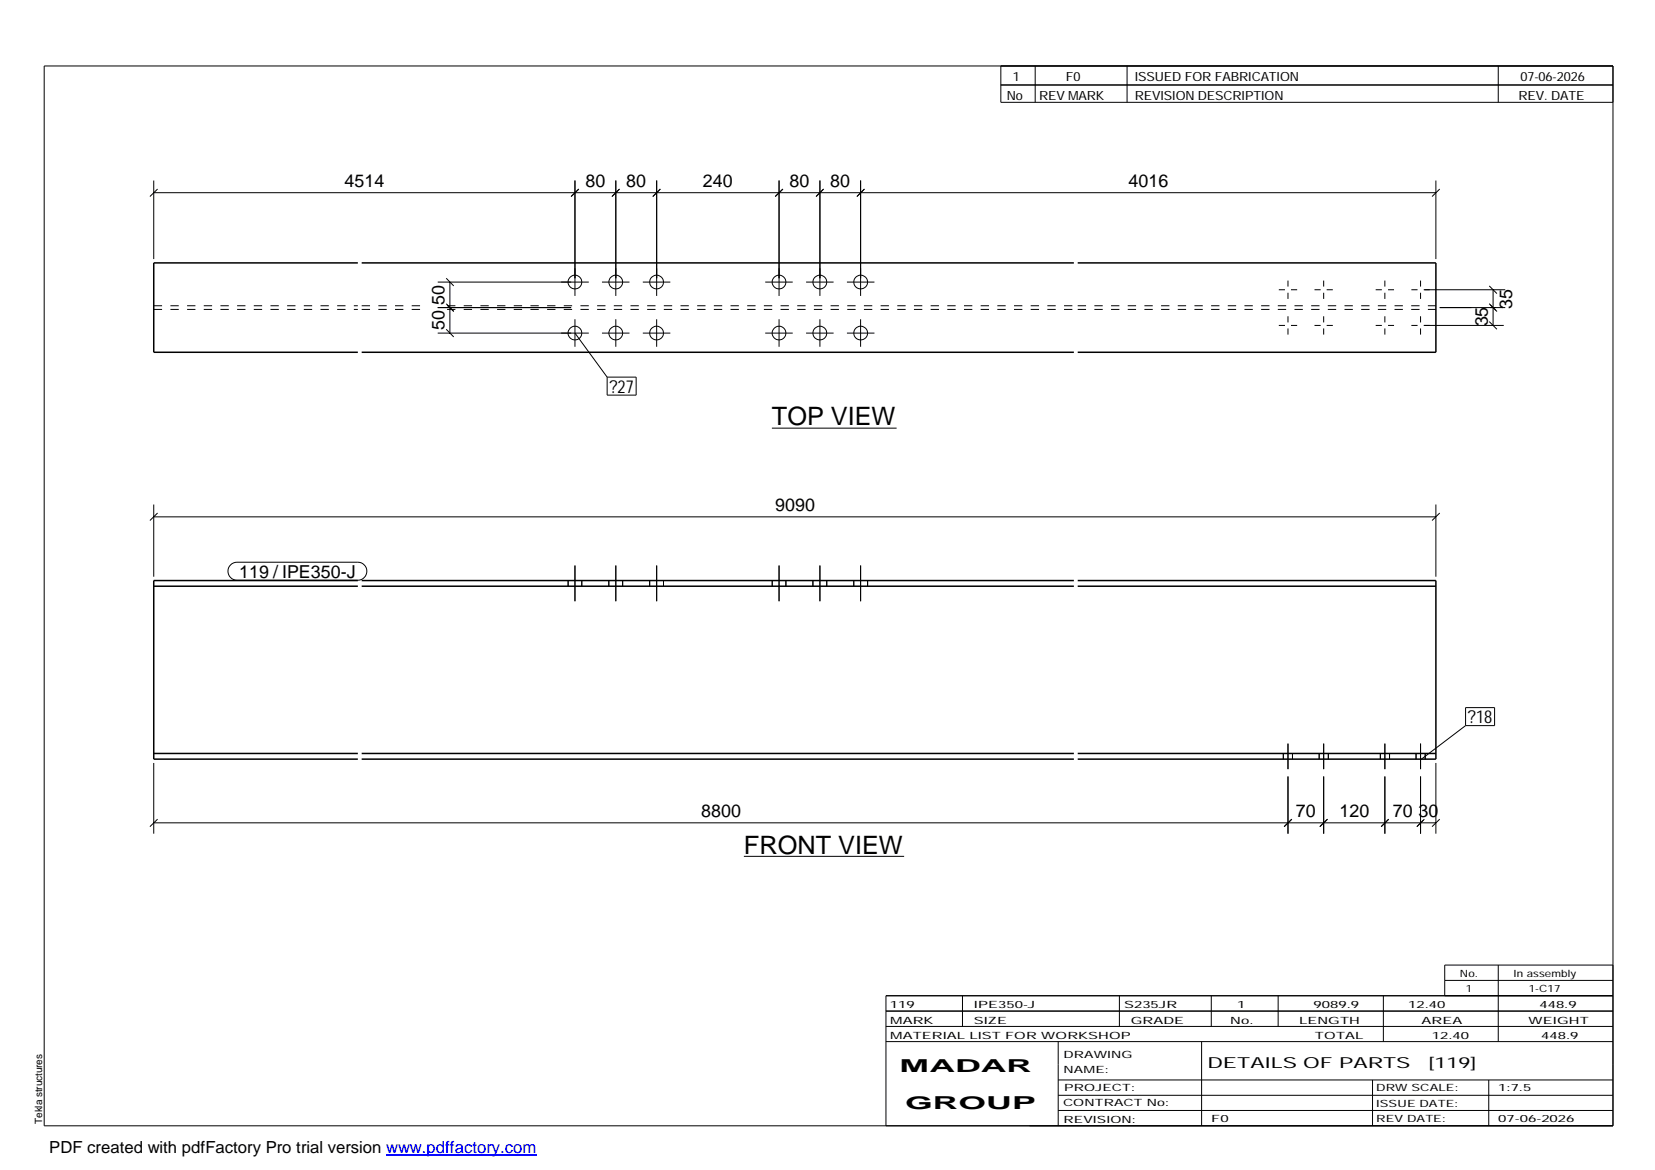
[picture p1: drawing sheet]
<svg xmlns="http://www.w3.org/2000/svg" width="420mm" height="297mm" viewBox="0 0 420 297" stroke-linecap="round" stroke-linejoin="round" font-family="sans-serif">
<g fill="none" stroke="#000" stroke-width=".25">
<path d="M11.2 16.7h398.3v269.1h-398.3zM254.1 16.7v9.3h155.4M262.8 16.7v9.3M286.1 16.7v9.3M380.4 16.7v9.3M254.1 21.6h155.4M39 45.8v20M39 48.9h325.5M40 48l-1.9 1.9M146 45.8v29.3M146.9 48l-1.9 1.9M156.3 45.8v29.3"/>
<path d="M157.3 48l-1.9 1.9M166.7 45.8v29.3M167.6 48l-1.9 1.9M197.8 45.8v29.3M198.8 48l-2 1.9M208.2 45.8v29.3M209.1 48l-1.9 1.9M218.5 45.8v29.3M219.5 48l-1.9 1.9M364.5 45.8v20M365.5 48l-1.9 1.9M111.1 71.6h38.4"/>
<path d="M111.1 78.1h33.9M113.3 77.1l1.9 2-1.7-1.7M113.3 70.6l1.9 2M114.2 71.6v13M152.8 71.6h7M163.2 71.6h7M194.3 71.6h7M204.6 71.6h7M215 71.6h7M324.7 73.6h1.5M327 71.2v1.6M327 74.3v1.6"/>
<path d="M327.7 73.6h1.6M333.7 73.6h1.6M336 71.2v1.6M336 74.3v1.6M336.8 73.6h1.6M349.2 73.6h1.6M351.6 71.2v1.6M351.6 74.3v1.6M352.4 73.6h1.5M358.3 73.6h1.6M360.6 71.2v1.6M360.6 74.3v1.6"/>
<path d="M361.4 73.6h20.7M365.5 78.1h16.6M378.1 77.1l1.9 2M378.1 72.6l1.9 1.9M379.1 73.6v9M111.1 84.6h38.4M113.3 83.6l1.9 1.9M146 81.1v6.9M146 84.6l8.1 11.1M152.8 84.6h7M154.1 95.7h7.4v4.6h-7.4zM156.3 81.1v6.9"/>
<path d="M163.2 84.6h7M166.7 81.1v6.9M194.3 84.6h7M197.8 81.1v6.9M204.6 84.6h7M208.2 81.1v6.9M215 84.6h7M218.5 81.1v6.9M324.7 82.6h1.5M327 80.3v1.6M327 83.4v1.5M327.7 82.6h1.6"/>
<path d="M333.7 82.6h1.6M336 80.3v1.6M336 83.4v1.5M336.8 82.6h1.6M349.2 82.6h1.6M351.6 80.3v1.6M351.6 83.4v1.5M352.4 82.6h1.5M358.3 82.6h1.6M360.6 80.3v1.6M360.6 83.4v1.5M361.4 82.6h20.4"/>
<path d="M378.1 81.6l1.9 2M196 108.7h31.6M39 131.2h325.5M39 128.1v18.3M40 130.2l-1.9 2M364.5 128.1v18.3M365.5 130.2l-1.9 2M58.5 143.4l.8-.5 .9-.2h30.6a2.29 2.29 0 0 1 2.3 2.3 2.29 2.29 0 0 1-2.3 2.3h-30.6a2.28 2.28 0 0 1-2.1-1.4 2.28 2.28 0 0 1 .4-2.5zM144.2 147.4v1.4M146 143.6v9M147.7 147.4v1.4M154.6 147.4v1.4"/>
<path d="M156.3 143.6v9M158.1 147.4v1.4M164.9 147.4v1.4M166.7 143.6v9M168.4 147.4v1.4M196 147.4v1.4M197.8 143.6v9M199.5 147.4v1.4M206.4 147.4v1.4M208.2 143.6v9M209.9 147.4v1.4M216.7 147.4v1.4"/>
<path d="M218.5 143.6v9M220.3 147.4v1.4M372.1 179.6h7.3v4.6h-7.3zM39 193.7v18M325.8 191.3v1.4M327 188.8v6.5M327 197.1v14.6M328.1 191.3v1.4M334.9 191.3v1.4M336 188.8v6.5M336 197.1v14.6M337.2 191.3v1.4"/>
<path d="M350.4 191.3v1.4M351.6 188.8v6.5M351.6 197.1v14.6M352.8 191.3v1.4M359.5 191.3v1.4M360.6 188.8v6.5M360.6 197.1v14.6M361.8 191.3v1.4M364.5 193.7v18M372.1 184.2l-11.5 8.7M39 208.9h325.5M40 208l-1.9 1.9"/>
<path d="M188.8 217.4h40.7M328 208l-2 1.9M337 208l-1.9 1.9M352.6 208l-2 1.9M361.6 208l-1.9 1.9M365.5 208l-1.9 1.9M224.9 256.7h184.6M244.3 252.8v7.8M284.2 252.8v7.8M307.5 252.8v7.8M324.5 252.8v7.8M351.2 252.8v11.6"/>
<path d="M366.8 248.9h42.7M380.4 245v19.4M409.5 245h-42.7v7.8M409.5 252.8h-184.6v33M224.9 264.4h184.6M224.9 260.6h184.6M268.6 264.4v21.4M268.6 274.2h140.9M268.6 278.1h140.9M305.1 264.4v21.4M348.4 274.2v11.6M378 274.2v11.6"/>
<path d="M268.6 281.9h140.9"/>
<circle cx="146" cy="71.6" r="1.74"/>
<circle cx="156.3" cy="71.6" r="1.75"/>
<circle cx="166.7" cy="71.6" r="1.75"/>
<circle cx="197.8" cy="71.6" r="1.74"/>
<circle cx="208.1" cy="71.6" r="1.75"/>
<circle cx="218.5" cy="71.6" r="1.75"/>
<circle cx="146" cy="84.6" r="1.74"/>
<circle cx="156.3" cy="84.6" r="1.75"/>
<circle cx="166.7" cy="84.6" r="1.75"/>
<circle cx="197.8" cy="84.6" r="1.74"/>
<circle cx="208.1" cy="84.6" r="1.75"/>
<circle cx="218.5" cy="84.6" r="1.75"/>
</g>
<g fill="none" stroke="#000" stroke-width=".38">
<path d="M90.8 66.7h-51.8v22.7h51.8M91.8 66.7h180.8M273.6 66.7h90.9v22.7h-90.9M91.8 89.4h180.8M39 148.8h51.8M90.8 147.4h-51.8v45.3h51.8M91.8 147.4h180.8M91.8 148.8h180.8M273.6 147.4h90.9v45.3h-90.9M273.6 148.8h90.9M39 191.3h51.8M91.8 191.3h180.8"/>
<path d="M91.8 192.7h180.8M273.6 191.3h90.9"/>
</g>
<path d="M39 78.6h51.8M39 77.6h51.8M91.8 78.6h17M91.8 77.6h17M113.5 78.6h159.1M113.5 77.6h159.1M273.6 78.6h90.9M273.6 77.6h90.9" fill="none" stroke="#000" stroke-width=".25" stroke-dasharray="2.1 2.1" stroke-linecap="butt"/>
<path d="M98 293.3h38.2" fill="none" stroke="#00f" stroke-width=".3"/>
<g font-size="6.4">
<text x="196" y="108">TOP VIEW</text>
<text x="188.8" y="216.7">FRONT VIEW</text>
</g>
<g font-size="4.5">
<text x="87.5" y="47.5">4514</text>
<text x="148.6" y="47.5">80</text>
<text x="159" y="47.5">80</text>
<text x="178.4" y="47.5">240</text>
<text x="200.4" y="47.5">80</text>
<text x="210.8" y="47.5">80</text>
<text x="286.5" y="47.5">4016</text>
<text x="112.9" y="77.4" transform="rotate(-90 112.9 77.4)">50</text>
<text x="112.9" y="83.8" transform="rotate(-90 112.9 83.8)">50</text>
<text x="377.7" y="82.9" transform="rotate(-90 377.7 82.9)">35</text>
<text x="383.9" y="78.3" transform="rotate(-90 383.9 78.3)">35</text>
<text x="154.7" y="99.7">?27</text>
<text x="196.8" y="129.8">9090</text>
<text x="60.7" y="146.7">119 / IPE350-J</text>
<text x="372.7" y="183.6">?18</text>
<text x="178" y="207.5">8800</text>
<text x="329" y="207.5">70</text>
<text x="340" y="207.5">120</text>
<text x="353.6" y="207.5">70</text>
<text x="360.1" y="207.5">30</text>
<text x="228.4" y="272.3">MADAR</text>
<text x="229.8" y="281.6">GROUP</text>
</g>
<text font-size="4.2" x="12.5" y="292.7">PDF created with pdfFactory Pro trial version www.pdffactory.com</text>
<g font-size="3.9">
<text x="306.5" y="271.3">DETAILS OF PARTS</text>
<text x="362.7" y="271.3">[119]</text>
</g>
<g font-size="3.2">
<text x="257.1" y="20.5">1</text>
<text x="270.6" y="20.5">F0</text>
<text x="288.1" y="20.5">ISSUED FOR FABRICATION</text>
<text x="386" y="20.5">07-06-2026</text>
<text x="255.6" y="25.5">No</text>
<text x="263.8" y="25.5">REV MARK</text>
<text x="288.1" y="25.5">REVISION DESCRIPTION</text>
<text x="385.5" y="25.5">REV. DATE</text>
</g>
<g font-size="2.5">
<text x="370.6" y="247.9">No.</text>
<text x="372.1" y="251.8">1</text>
<text x="384.3" y="247.9">In assembly</text>
<text x="388.1" y="251.8">1-C17</text>
<text x="225.9" y="255.9">119</text>
<text x="247.3" y="255.9">IPE350-J</text>
<text x="285.4" y="255.9">S235JR</text>
<text x="314.1" y="255.9">1</text>
<text x="333.5" y="255.9">9089.9</text>
<text x="357.5" y="255.9">12.40</text>
<text x="390.8" y="255.9">448.9</text>
<text x="226" y="263.7">MATERIAL LIST FOR WORKSHOP</text>
<text x="226" y="259.9">MARK</text>
<text x="247.2" y="259.9">SIZE</text>
<text x="287.1" y="259.9">GRADE</text>
<text x="312.3" y="259.9">No.</text>
<text x="329.8" y="259.9">LENGTH</text>
<text x="333.8" y="263.7">TOTAL</text>
<text x="360.9" y="259.9">AREA</text>
<text x="363.5" y="263.7">12.40</text>
<text x="388.1" y="259.9">WEIGHT</text>
<text x="391.3" y="263.7">448.9</text>
<text x="270" y="268.5">DRAWING</text>
<text x="270" y="272.5">NAME:</text>
<text x="269.9" y="280.9">CONTRACT No:</text>
<text x="270.2" y="277">PROJECT:</text>
<text x="349.4" y="277.1">DRW SCALE:</text>
<text x="349.4" y="281">ISSUE DATE:</text>
<text x="380.4" y="277.1">1:7.5</text>
<text x="10.7" y="285.4" transform="rotate(-90 10.7 285.4)">Tekla structures</text>
<text x="270" y="285">REVISION:</text>
<text x="307.5" y="284.8">F0</text>
<text x="349.4" y="284.8">REV DATE:</text>
<text x="380.4" y="284.8">07-06-2026</text>
</g>
</svg>
